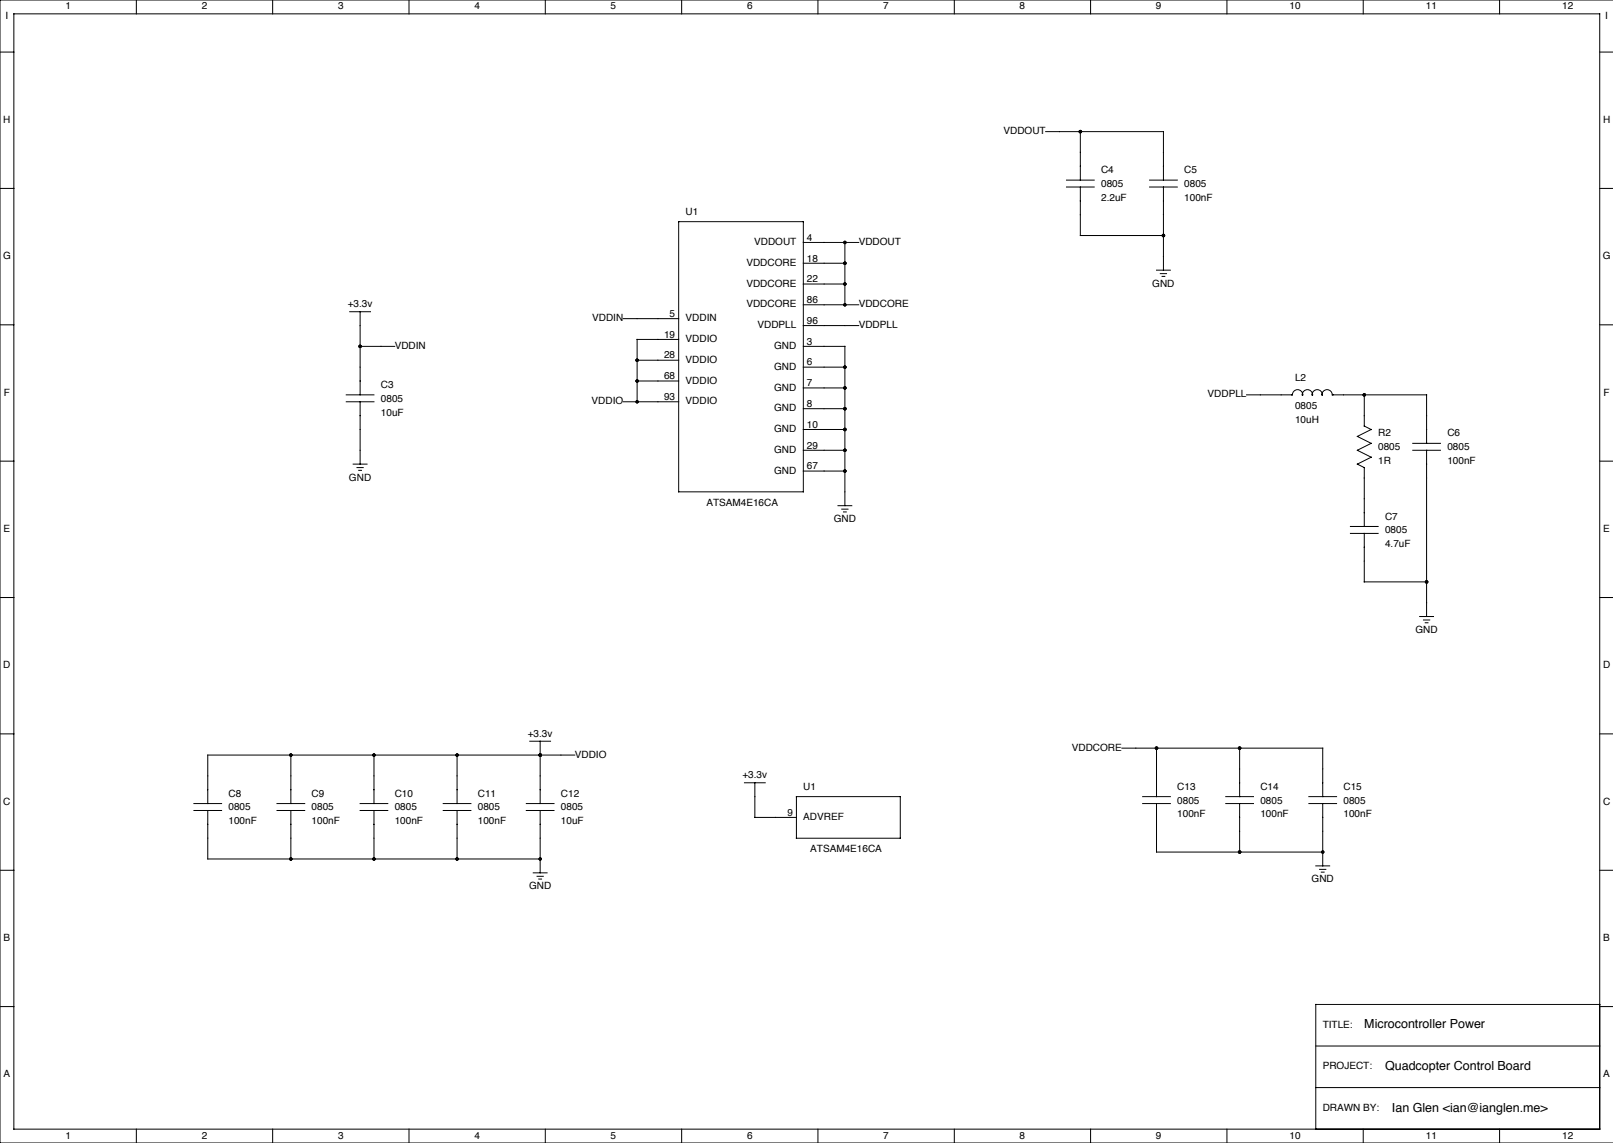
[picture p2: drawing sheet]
<svg xmlns="http://www.w3.org/2000/svg" width="592mm" height="419mm" viewBox="0 0 592 419" stroke-linecap="round" stroke-linejoin="round" font-family="sans-serif">
<g fill="none" stroke="#000" stroke-width=".37">
<path d="M0 19.1h5.1M5.1 5.1h581.6v408.9h-581.6zM50 0v5.1M100 0v5.1M150 0v5.1M200 0v5.1M250 0v5.1M300 0v5.1M350 0v5.1M400 0v5.1M450 0v5.1M500 0v5.1"/>
<path d="M550 0v5.1M586.7 19.1h5M591.7 0h-591.7v419.1h591.7M383.5 48.3h43.2v17.7M396.2 48.3v17.7M0 69.1h5.1M391.2 66h10.1M391.2 68.6h10.1M396.2 68.6v17.8h30.5M421.6 66h10.2M421.6 68.6h10.2M426.7 68.6v30.5"/>
<path d="M586.7 69.1h5M248.9 81.3h45.7v99h-45.7zM294.6 96.5h15.3M294.6 88.9h20.4M309.9 88.9v22.9M424.2 99.1h5.1M0 119.1h5.1M128.3 114.3h7.6M132.1 114.3v30.5M228.6 116.8h20.3M294.6 119.4h20.4M294.6 111.8h20.4"/>
<path d="M294.6 104.1h15.3M425.6 100.3h2.3M426.2 101.3h1M586.7 119.1h5M132.1 127h12.7M233.7 139.7h15.2M233.7 132.1h15.2M248.9 124.5h-15.2v22.8M294.6 134.6h15.3M294.6 127h15.3v58.4M127 147.3h10.2M127 144.8h10.2"/>
<path d="M132.1 147.3v22.9M228.6 147.3h20.3M294.6 157.5h15.3M294.6 149.9h15.3M294.6 142.2h15.3M457.2 144.8h16.8a1.86 1.86 0 0 1 1.9-1.9 1.86 1.86 0 0 1 1.8 2 1.81 1.81 0 0 1 1.8-2 1.81 1.81 0 0 1 1.8 2 1.81 1.81 0 0 1 1.8-2 1.81 1.81 0 0 1 1.8 2 1.86 1.86 0 0 1 1.8-2 1.86 1.86 0 0 1 1.9 1.9h34.6v17.8M500.4 144.8v11.5l2.5 1.2M502.9 157.5l-5.1 2.5 5.1 2.6-5.1 2.5 5.1 2.5-5.1 2.6 2.6 1.2v21.6M0 169.1h5.1M129.5 170.2h5.1M130.9 171.4h2.3M131.6 172.5h1"/>
<path d="M294.6 172.7h15.3M294.6 165.1h15.3M518.2 165.1h10.1M518.2 162.6h10.1M523.2 165.1v61M586.7 169.1h5M307.3 185.4h5.1M308.7 186.7h2.3M309.4 187.7h1M495.3 193h10.2M495.3 195.6h10.2M500.4 195.6v17.8h22.8"/>
<path d="M0 219.1h5.1M586.7 219.1h5M520.7 226.1h5.1M522.1 227.3h2.3M522.7 228.3h1M0 269.1h5.1M106.7 276.9v17.7M137.2 276.9v17.7M167.6 276.9v17.7M194.3 271.8h7.6M198.1 271.8v22.8M210.8 276.9h-134.6v17.7"/>
<path d="M411.5 274.3h73.6v17.8M424.2 274.3v17.8M454.7 274.3v17.8M586.7 269.1h5M71.1 294.6h10.2M71.1 297.2h10.2M76.2 297.2v17.8h121.9M101.6 294.6h10.2M101.6 297.2h10.2M106.7 297.2v17.8M132.1 294.6h10.1M132.1 297.2h10.1"/>
<path d="M137.2 297.2v17.8M162.6 294.6h10.1M162.6 297.2h10.1M167.6 297.2v17.8M193 294.6h10.2M193 297.2h10.2M198.1 297.2v22.8M273 287h7.7M276.9 287v12.7h15.2M292.1 292.1h38.1v15.2h-38.1zM419.1 292.1h10.2M419.1 294.6h10.2"/>
<path d="M424.2 294.6v17.8h60.9M449.6 292.1h10.1M449.6 294.6h10.1M454.7 294.6v17.8M480.1 292.1h10.1M480.1 294.6h10.1M485.1 294.6v22.9M0 319.1h5.1M482.6 317.5h5.1M484 318.8h2.3M484.6 319.8h1M586.7 319.1h5"/>
<path d="M195.6 320h5.1M197 321.3h2.3M197.6 322.3h1M0 369.1h5.1M586.7 368.3h-104.1v45.7M586.7 369.1h5M482.6 398.8h104.1M482.6 383.5h104.1M50 414v5.1M100 414v5.1M150 414v5.1M200 414v5.1"/>
<path d="M250 414v5.1M300 414v5.1M350 414v5.1M400 414v5.1M450 414v5.1M500 414v5.1M550 414v5.1"/>
</g>
<g fill="#000">
<circle cx="396.2" cy="48.3" r=".63"/>
<circle cx="309.9" cy="96.5" r=".64"/>
<circle cx="309.9" cy="88.9" r=".64"/>
<circle cx="426.7" cy="86.4" r=".64"/>
<circle cx="309.9" cy="111.8" r=".64"/>
<circle cx="309.9" cy="104.1" r=".64"/>
<circle cx="132.1" cy="127" r=".64"/>
<circle cx="233.7" cy="132.1" r=".64"/>
<circle cx="233.7" cy="139.7" r=".64"/>
<circle cx="309.9" cy="134.6" r=".64"/>
<circle cx="233.7" cy="147.3" r=".64"/>
<circle cx="309.9" cy="157.5" r=".64"/>
<circle cx="309.9" cy="149.9" r=".64"/>
<circle cx="309.9" cy="142.2" r=".64"/>
<circle cx="500.4" cy="144.8" r=".64"/>
<circle cx="309.9" cy="172.7" r=".64"/>
<circle cx="309.9" cy="165.1" r=".64"/>
<circle cx="523.2" cy="213.4" r=".63"/>
<circle cx="106.7" cy="276.9" r=".64"/>
<circle cx="137.2" cy="276.9" r=".64"/>
<circle cx="167.6" cy="276.9" r=".64"/>
<circle cx="198.1" cy="276.9" r=".64"/>
<circle cx="424.2" cy="274.3" r=".64"/>
<circle cx="454.7" cy="274.3" r=".63"/>
<circle cx="106.7" cy="315" r=".64"/>
<circle cx="137.2" cy="315" r=".64"/>
<circle cx="167.6" cy="315" r=".64"/>
<circle cx="198.1" cy="315" r=".64"/>
<circle cx="454.7" cy="312.4" r=".63"/>
<circle cx="485.1" cy="312.4" r=".63"/>
</g>
<g font-size="4.6">
<text x="500.4" y="377.1">Microcontroller Power</text>
<text x="508" y="392.4">Quadcopter Control Board</text>
<text x="510.5" y="407.6">Ian Glen &lt;ian@ianglen.me&gt;</text>
</g>
<g font-size="3.7">
<text x="24" y="3.4">1</text>
<text x="74" y="3.5">2</text>
<text x="124" y="3.5">3</text>
<text x="174" y="3.5">4</text>
<text x="224" y="3.4">5</text>
<text x="274" y="3.5">6</text>
<text x="324" y="3.4">7</text>
<text x="374" y="3.5">8</text>
<text x="424" y="3.5">9</text>
<text x="473" y="3.5">10</text>
<text x="523" y="3.4">11</text>
<text x="573" y="3.5">12</text>
<text x="2" y="6.9">I</text>
<text x="588.8" y="6.9">I</text>
<text x="1.2" y="45">H</text>
<text x="588" y="45">H</text>
<text x="368" y="49.2">VDDOUT</text>
<text x="403.9" y="63.5">C4</text>
<text x="434.3" y="63.5">C5</text>
<text x="403.9" y="68.6">0805</text>
<text x="434.3" y="68.6">0805</text>
<text x="403.9" y="73.7">2.2uF</text>
<text x="434.3" y="73.7">100nF</text>
<text x="251.5" y="78.7">U1</text>
<text x="276.6" y="89.9">VDDOUT</text>
<text x="295.9" y="88.3">4</text>
<text x="315" y="89.9">VDDOUT</text>
<text x="1.1" y="95.1">G</text>
<text x="295.9" y="95.9">18</text>
<text x="587.9" y="95.1">G</text>
<text x="273.8" y="97.5">VDDCORE</text>
<text x="273.8" y="105.1">VDDCORE</text>
<text x="295.9" y="103.5">22</text>
<text x="422.6" y="105.1">GND</text>
<text x="127.5" y="112.7">+3.3v</text>
<text x="273.8" y="112.7">VDDCORE</text>
<text x="295.9" y="111.1">86</text>
<text x="315" y="112.7">VDDCORE</text>
<text x="217.2" y="117.8">VDDIN</text>
<text x="245.6" y="116.2">5</text>
<text x="251.5" y="117.8">VDDIN</text>
<text x="295.9" y="118.7">96</text>
<text x="243.6" y="123.8">19</text>
<text x="251.5" y="125.4">VDDIO</text>
<text x="277.8" y="120.3">VDDPLL</text>
<text x="315" y="120.3">VDDPLL</text>
<text x="144.8" y="127.9">VDDIN</text>
<text x="243.6" y="131.4">28</text>
<text x="283.9" y="128">GND</text>
<text x="295.9" y="126.4">3</text>
<text x="251.5" y="133">VDDIO</text>
<text x="283.9" y="135.6">GND</text>
<text x="295.9" y="134">6</text>
<text x="139.7" y="142.2">C3</text>
<text x="243.6" y="139.1">68</text>
<text x="251.5" y="140.7">VDDIO</text>
<text x="283.9" y="143.2">GND</text>
<text x="295.9" y="141.6">7</text>
<text x="475" y="139.7">L2</text>
<text x="1.4" y="145">F</text>
<text x="139.7" y="147.3">0805</text>
<text x="217" y="148.3">VDDIO</text>
<text x="243.6" y="146.7">93</text>
<text x="251.5" y="148.3">VDDIO</text>
<text x="295.9" y="149.2">8</text>
<text x="442.9" y="145.7">VDDPLL</text>
<text x="475" y="149.9">0805</text>
<text x="588.2" y="145">F</text>
<text x="139.7" y="152.4">10uF</text>
<text x="283.9" y="150.8">GND</text>
<text x="475" y="154.9">10uH</text>
<text x="283.9" y="158.4">GND</text>
<text x="295.9" y="156.8">10</text>
<text x="505.5" y="160">R2</text>
<text x="530.9" y="160">C6</text>
<text x="283.9" y="166.1">GND</text>
<text x="295.9" y="164.5">29</text>
<text x="505.5" y="165.1">0805</text>
<text x="530.9" y="165.1">0805</text>
<text x="283.9" y="173.7">GND</text>
<text x="295.9" y="172.1">67</text>
<text x="505.5" y="170.2">1R</text>
<text x="530.9" y="170.2">100nF</text>
<text x="128" y="176.2">GND</text>
<text x="259.1" y="185.4">ATSAM4E16CA</text>
<text x="305.8" y="191.5">GND</text>
<text x="508" y="190.5">C7</text>
<text x="1.3" y="195">E</text>
<text x="508" y="195.6">0805</text>
<text x="588.1" y="195">E</text>
<text x="508" y="200.7">4.7uF</text>
<text x="519.2" y="232.1">GND</text>
<text x="1.2" y="245">D</text>
<text x="588" y="245">D</text>
<text x="193.6" y="270.2">+3.3v</text>
<text x="393.1" y="275.3">VDDCORE</text>
<text x="210.8" y="277.8">VDDIO</text>
<text x="272.3" y="285.4">+3.3v</text>
<text x="83.8" y="292.1">C8</text>
<text x="114.3" y="292.1">C9</text>
<text x="144.8" y="292.1">C10</text>
<text x="175.3" y="292.1">C11</text>
<text x="205.7" y="292.1">C12</text>
<text x="294.6" y="289.6">U1</text>
<text x="431.8" y="289.6">C13</text>
<text x="462.3" y="289.6">C14</text>
<text x="492.8" y="289.6">C15</text>
<text x="1.2" y="295.1">C</text>
<text x="83.8" y="297.2">0805</text>
<text x="114.3" y="297.2">0805</text>
<text x="144.8" y="297.2">0805</text>
<text x="175.3" y="297.2">0805</text>
<text x="205.7" y="297.2">0805</text>
<text x="288.8" y="299.1">9</text>
<text x="431.8" y="299.7">100nF</text>
<text x="431.8" y="294.6">0805</text>
<text x="462.3" y="299.7">100nF</text>
<text x="462.3" y="294.6">0805</text>
<text x="492.8" y="299.7">100nF</text>
<text x="492.8" y="294.6">0805</text>
<text x="588" y="295.1">C</text>
<text x="83.8" y="302.3">100nF</text>
<text x="114.3" y="302.3">100nF</text>
<text x="144.8" y="302.3">100nF</text>
<text x="175.3" y="302.3">100nF</text>
<text x="205.7" y="302.3">10uF</text>
<text x="294.6" y="300.6">ADVREF</text>
<text x="297.2" y="312.4">ATSAM4E16CA</text>
<text x="481.1" y="323.5">GND</text>
<text x="194" y="326.1">GND</text>
<text x="1.3" y="345">B</text>
<text x="588.1" y="345">B</text>
<text x="485.1" y="376.8">TITLE:</text>
<text x="1.3" y="395">A</text>
<text x="485.1" y="392.1">PROJECT:</text>
<text x="588.1" y="395">A</text>
<text x="485.1" y="407.3">DRAWN BY:</text>
<text x="24" y="417.5">1</text>
<text x="74" y="417.5">2</text>
<text x="124" y="417.5">3</text>
<text x="174" y="417.5">4</text>
<text x="224" y="417.5">5</text>
<text x="274" y="417.5">6</text>
<text x="324" y="417.5">7</text>
<text x="374" y="417.5">8</text>
<text x="424" y="417.5">9</text>
<text x="473" y="417.5">10</text>
<text x="523" y="417.5">11</text>
<text x="573" y="417.5">12</text>
</g>
</svg>
